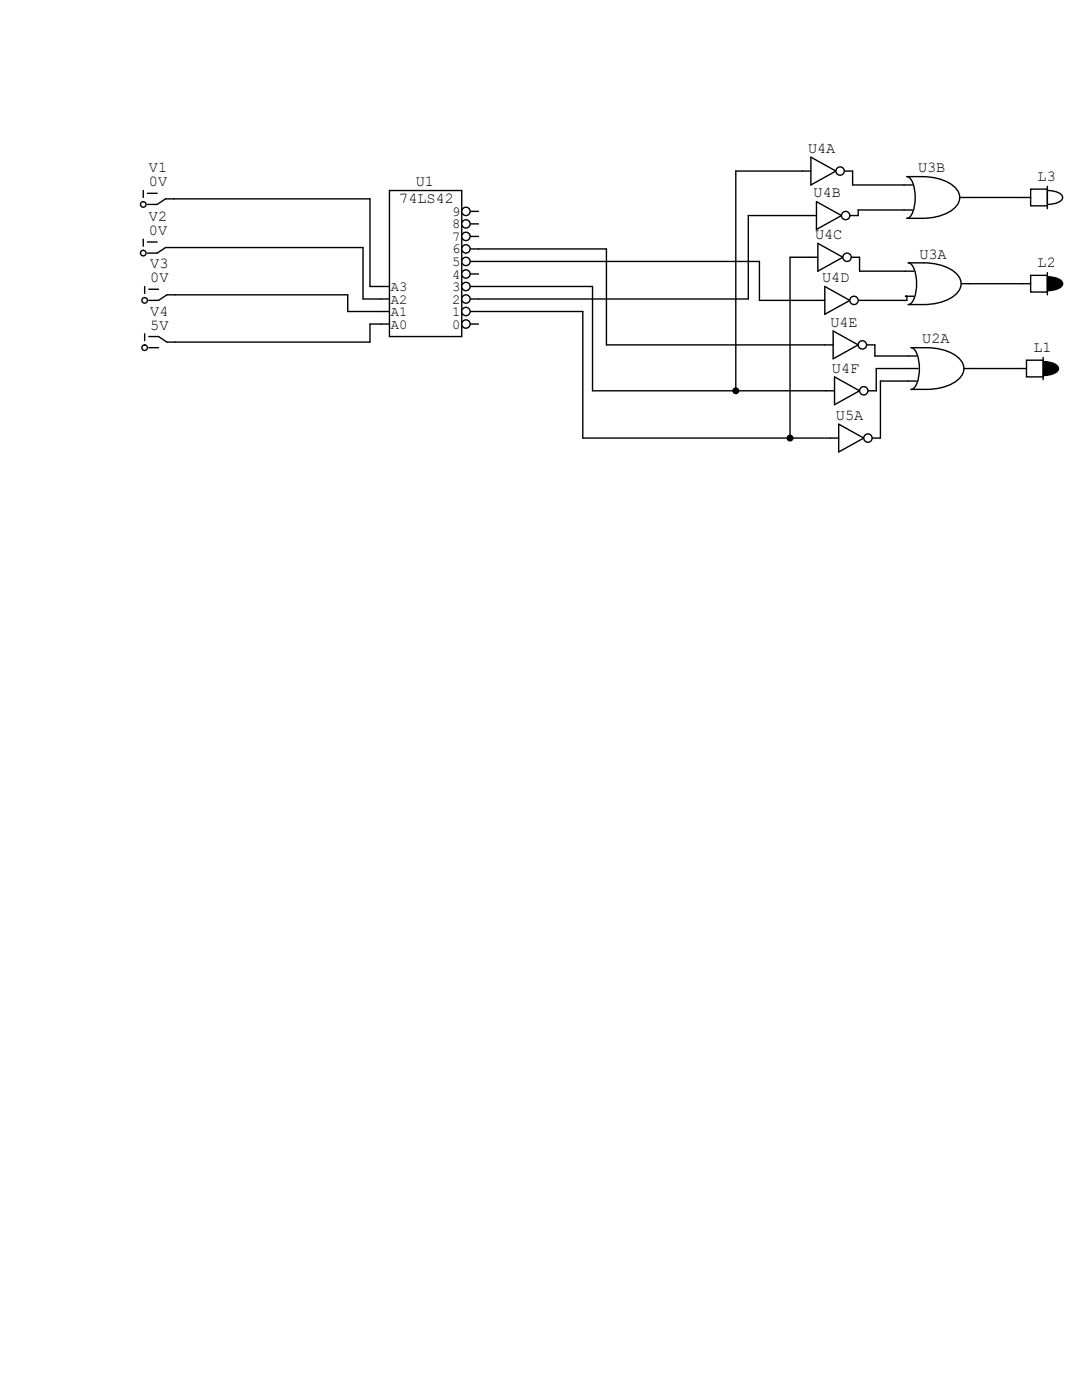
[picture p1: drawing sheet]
<svg xmlns="http://www.w3.org/2000/svg" width="216mm" height="279mm" viewBox="0 0 216 279" stroke-linecap="round" stroke-linejoin="round" font-family="sans-serif">
<g fill="none" stroke="#000" stroke-width=".28">
<path d="M28.6 38v1.4M29.4 38.6h2M34.7 39.7h-1.7l-1.6 1.1h-2M28.6 47.7v1.4M28.9 57.2v1.4M29.4 48.3h2M29.7 57.7h1.9M34.7 49.4h-1.7l-1.6 1.1h-2M35 58.8h-1.7l-1.7 1.1h-1.9M28.9 66.6v1.4M29.7 67.2h1.9l1.7 1.1h1.7M29.7 69.4h1.9"/>
<path d="M165.7 87.4h1.7M167.4 84.7l4.9 2.7-4.9 2.8zM174 87.4h1.7"/>
<circle cx="28.6" cy="40.8" r=".56"/>
<circle cx="28.6" cy="50.5" r=".56"/>
<circle cx="28.9" cy="59.9" r=".56"/>
<circle cx="28.9" cy="69.4" r=".56"/>
</g>
<circle cx="173.2" cy="87.4" r=".83" fill="#fff" stroke="#000" stroke-width=".28"/>
<path d="M164.9 78h1.6M166.5 75.2l5 2.8-5 2.8zM173.2 78h1.6" fill="none" stroke="#000" stroke-width=".28"/>
<circle cx="172.4" cy="78" r=".83" fill="#fff" stroke="#000" stroke-width=".28"/>
<path d="M164.6 68.8h1.6M166.2 66.1l5 2.7-5 2.8zM172.9 68.8h1.7" fill="none" stroke="#000" stroke-width=".28"/>
<circle cx="172.1" cy="68.8" r=".83" fill="#fff" stroke="#000" stroke-width=".28"/>
<path d="M162.9 59.9h1.7M164.6 57.2l5 2.7-5 2.8zM171.2 59.9h1.7" fill="none" stroke="#000" stroke-width=".28"/>
<circle cx="170.4" cy="60" r=".83" fill="#fff" stroke="#000" stroke-width=".28"/>
<path d="M161.5 51.3h1.7M163.2 48.6l5 2.7-5 2.8zM169.9 51.3h1.6" fill="none" stroke="#000" stroke-width=".28"/>
<circle cx="169" cy="51.3" r=".83" fill="#fff" stroke="#000" stroke-width=".28"/>
<path d="M161.2 43h1.7M162.9 40.2l5 2.8-5 2.8zM169.6 43h1.6" fill="none" stroke="#000" stroke-width=".28"/>
<circle cx="168.7" cy="43" r=".83" fill="#fff" stroke="#000" stroke-width=".28"/>
<path d="M160.1 34.1h1.7M161.8 31.4l5 2.7-5 2.8zM168.5 34.1h1.6" fill="none" stroke="#000" stroke-width=".28"/>
<circle cx="167.6" cy="34.1" r=".83" fill="#fff" stroke="#000" stroke-width=".28"/>
<path d="M205.5 72.8a5.4 5.4 0 0 1 5.3 .1 .8 .8 0 0 1 0 1.4 5.4 5.4 0 0 1-5.3 0 .8 .8 0 0 1 0-1.5z" fill-rule="evenodd" fill="#000" stroke="#000" stroke-width=".28"/>
<path d="M204.8 71.9h3.4v3.3h-3.4z" fill-rule="evenodd" fill="#fff" stroke="#000" stroke-width=".28"/>
<path d="M203.2 73.5h1.6M208.2 71.3v4.5" fill="none" stroke="#000" stroke-width=".28"/>
<path d="M206.3 55.9a5.4 5.4 0 0 1 5.3 0 .8 .8 0 0 1 0 1.4 5.4 5.4 0 0 1-5.3 0 .8 .8 0 0 1 0-1.4z" fill-rule="evenodd" fill="#000" stroke="#000" stroke-width=".28"/>
<path d="M205.7 55h3.3v3.3h-3.3z" fill-rule="evenodd" fill="#fff" stroke="#000" stroke-width=".28"/>
<path d="M204 56.6h1.7M209 54.4v4.4" fill="none" stroke="#000" stroke-width=".28"/>
<g fill="#fff" stroke="#000" stroke-width=".28">
<path d="M206.3 38.7a5.4 5.4 0 0 1 5.3 0 .8 .8 0 0 1 0 1.4 5.4 5.4 0 0 1-5.3 0 .8 .8 0 0 1 0-1.4z" fill-rule="evenodd"/>
<path d="M205.7 37.7h3.3v3.4h-3.3z" fill-rule="evenodd"/>
</g>
<g fill="none" stroke="#000" stroke-width=".28">
<path d="M180.4 36.9h1.7M181 35.2a17.6 17.6 0 0 1 7.4 .9 4.1 4.1 0 0 1 3.1 3.3 4.1 4.1 0 0 1-3.1 3.4 11.9 11.9 0 0 1-4.4 .8h-3a1.84 1.84 0 0 0 1.3-1.6 8.2 8.2 0 0 0-.6-6.3zM191.5 39.4h1.7M204 39.4h1.7M209 37.2v4.4M180.4 41.9h1.7M180.7 54.1h1.6M180.7 59.1h1.6M181.2 52.5a17.6 17.6 0 0 1 7.5 .8 4.1 4.1 0 0 1 3.1 3.3 4.1 4.1 0 0 1-3.1 3.4 11.9 11.9 0 0 1-4.4 .8h-3.1a1.84 1.84 0 0 0 1.3-1.6 8.2 8.2 0 0 0-.5-6.3zM191.8 56.6h1.6M181.2 71.1h1.7M181.2 76h1.7"/>
<path d="M181.5 73.5h1.7M181.8 69.4a17.6 17.6 0 0 1 7.5 .8 4.1 4.1 0 0 1 3 3.4 4.1 4.1 0 0 1-3 3.3 11.9 11.9 0 0 1-4.5 .8h-3a1.84 1.84 0 0 0 1.3-1.5 8.2 8.2 0 0 0-.6-6.4zM192.3 73.5h1.7"/>
</g>
<path d="M77.7 38h14.4v29.2h-14.4z" fill-rule="evenodd" fill="#fff" stroke="#000" stroke-width=".28"/>
<path d="M76 57.2h1.7M76 59.7h1.7M93.8 42.2h1.7M76 62.2h1.7M76 64.7h1.7" fill="none" stroke="#000" stroke-width=".28"/>
<circle cx="93" cy="42.2" r=".83" fill="#fff" stroke="#000" stroke-width=".28"/>
<path d="M93.8 44.7h1.7" fill="none" stroke="#000" stroke-width=".28"/>
<circle cx="93" cy="44.7" r=".83" fill="#fff" stroke="#000" stroke-width=".28"/>
<path d="M93.8 47.2h1.7" fill="none" stroke="#000" stroke-width=".28"/>
<circle cx="93" cy="47.2" r=".83" fill="#fff" stroke="#000" stroke-width=".28"/>
<path d="M93.8 49.7h1.7" fill="none" stroke="#000" stroke-width=".28"/>
<circle cx="93" cy="49.7" r=".83" fill="#fff" stroke="#000" stroke-width=".28"/>
<path d="M93.8 52.2h1.7" fill="none" stroke="#000" stroke-width=".28"/>
<circle cx="93" cy="52.2" r=".83" fill="#fff" stroke="#000" stroke-width=".28"/>
<path d="M93.8 54.7h1.7" fill="none" stroke="#000" stroke-width=".28"/>
<circle cx="93" cy="54.7" r=".83" fill="#fff" stroke="#000" stroke-width=".28"/>
<path d="M93.8 57.2h1.7" fill="none" stroke="#000" stroke-width=".28"/>
<circle cx="93" cy="57.2" r=".83" fill="#fff" stroke="#000" stroke-width=".28"/>
<path d="M93.8 59.7h1.7" fill="none" stroke="#000" stroke-width=".28"/>
<circle cx="93" cy="59.7" r=".83" fill="#fff" stroke="#000" stroke-width=".28"/>
<path d="M93.8 62.2h1.7" fill="none" stroke="#000" stroke-width=".28"/>
<circle cx="93" cy="62.2" r=".83" fill="#fff" stroke="#000" stroke-width=".28"/>
<path d="M93.8 64.7h1.7" fill="none" stroke="#000" stroke-width=".28"/>
<circle cx="93" cy="64.7" r=".83" fill="#fff" stroke="#000" stroke-width=".28"/>
<g fill="none" stroke="#000" stroke-width=".28">
<path d="M34.7 39.7h39.1v17.5h2.2M160.1 34.1h-13.3v43.9M170.1 34.1v2.8h10.3M193.2 39.4h10.8M34.7 49.4h37.7v10.3h3.6M35 58.8h34.4v3.4h6.6M95.5 52.2h56v7.7h11.4M95.5 49.7h25.5v19.1h43.6M95.5 57.2h22.7v20.8h46.7M161.2 43h-11.9v16.7h-53.8M161.5 51.3h-3.9v36.1M171.5 51.3v2.8h9.2"/>
<path d="M180.4 41.9h-9.2v1.1M180.7 59.1h.3v.8h-8.1M193.4 56.6h10.6M76 64.7h-2.2v3.6h-38.8M95.5 62.2h20.8v25.2h49.4M174.6 68.8v2.3h6.6M181.2 76h-5.5v11.4M181.5 73.5h-6.7v4.5M194 73.5h9.2"/>
</g>
<g fill="#000" stroke="#000" stroke-width=".28">
<circle cx="146.8" cy="78" r=".56"/>
<circle cx="157.6" cy="87.4" r=".56"/>
</g>
<g font-size="3">
<text x="29.7" y="34.4">V1</text>
<text x="161.2" y="30.5">U4A</text>
<text x="183.2" y="34.4">U3B</text>
<text x="29.7" y="37.2">0V</text>
<text x="79.7" y="40.5">74LS42</text>
<text x="83" y="37.2">U1</text>
<text x="162.3" y="39.4">U4B</text>
<text x="207.1" y="36.1">L3</text>
<text x="29.7" y="44.1">V2</text>
<text x="29.7" y="46.9">0V</text>
<text x="162.6" y="47.7">U4C</text>
<text x="30" y="53.6">V3</text>
<text x="183.5" y="51.6">U3A</text>
<text x="207.1" y="53.3">L2</text>
<text x="30" y="56.3">0V</text>
<text x="164" y="56.3">U4D</text>
<text x="30" y="63">V4</text>
<text x="30" y="65.8">5V</text>
<text x="165.7" y="65.2">U4E</text>
<text x="184" y="68.5">U2A</text>
<text x="206.2" y="70.2">L1</text>
<text x="166" y="74.4">U4F</text>
<text x="166.8" y="83.8">U5A</text>
</g>
<g font-size="2.8">
<text x="90.2" y="43.1">9</text>
<text x="90.2" y="45.6">8</text>
<text x="90.2" y="48.1">7</text>
<text x="90.2" y="50.6">6</text>
<text x="90.2" y="53.1">5</text>
<text x="78" y="58.1">A3</text>
<text x="90.2" y="55.6">4</text>
<text x="90.2" y="58.1">3</text>
<text x="78" y="60.6">A2</text>
<text x="78" y="63.1">A1</text>
<text x="78" y="65.6">A0</text>
<text x="90.2" y="60.6">2</text>
<text x="90.2" y="63.1">1</text>
<text x="90.2" y="65.6">0</text>
</g>
</svg>
